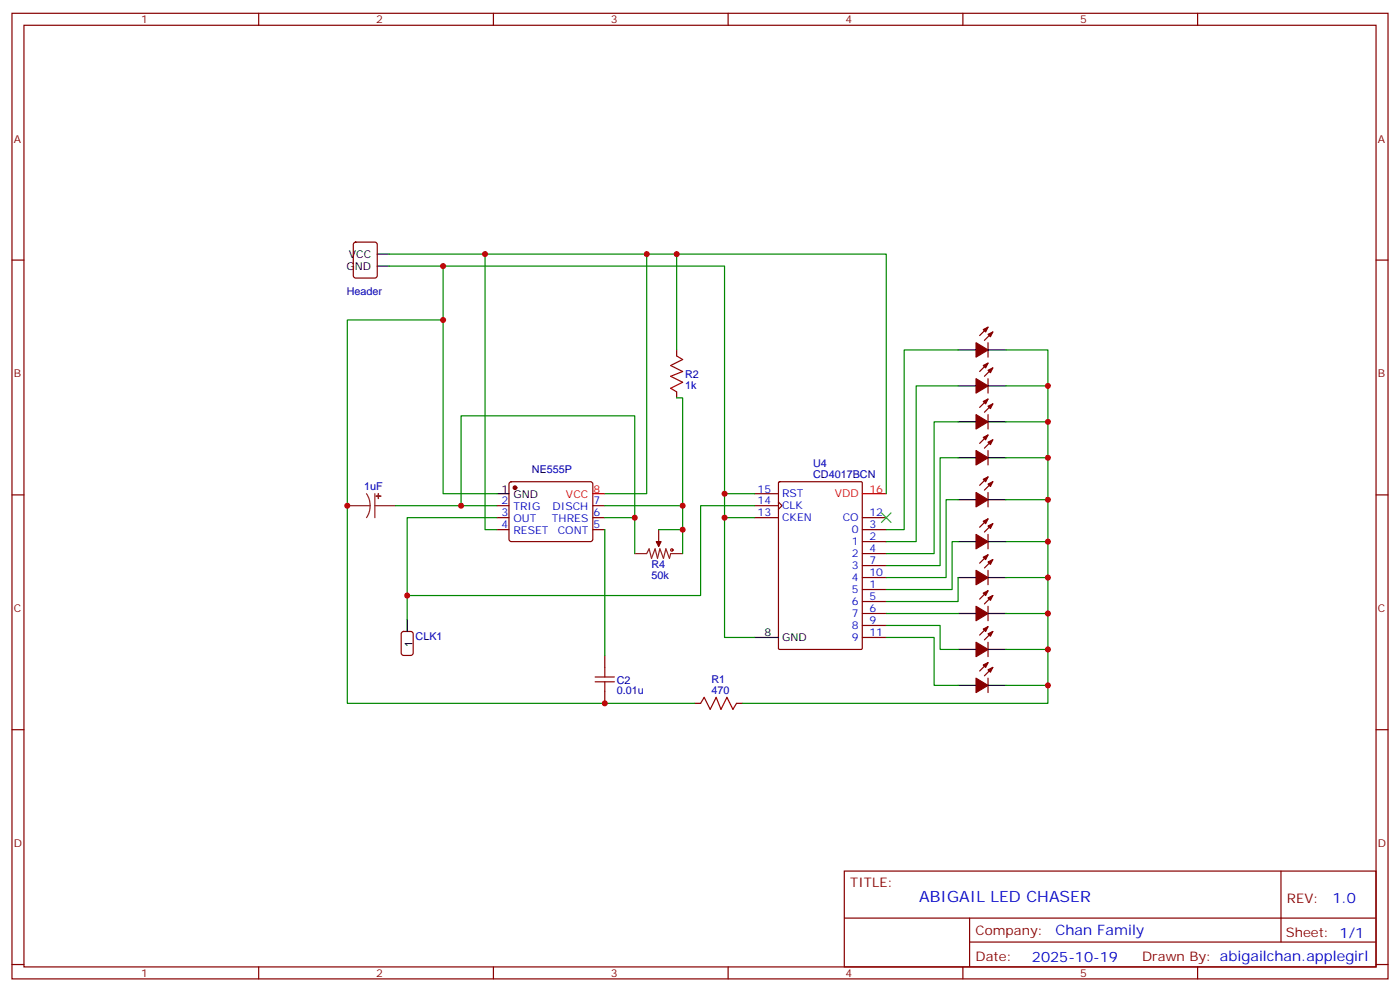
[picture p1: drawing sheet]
<svg xmlns="http://www.w3.org/2000/svg" width="412mm" height="292mm" viewBox="0 0 412 292" stroke-linecap="round" stroke-linejoin="round" font-family="sans-serif">
<g fill="none" stroke="#870000" stroke-width=".35">
<path d="M3.5 3.9h405.4v284.4h-405.4zM7.1 7.4h398.2v277.3h-398.2zM76.2 3.9v3.5M145.3 3.9v3.5M214.5 3.9v3.5M283.6 3.9v3.5M352.8 3.9v3.5M3.5 76.6h3.6M104.3 71.5l.5-.2h5.6l.7 .4v9.5l-.4 .6-5.9 .1-.7-.5v-9.4zM405.3 76.6h3.6M291 96.3l-2.4 2.5M292.5 97.8l-2.5 2.4"/>
<path d="M199.3 103v1.8M199.3 115.4v1.8M291 100.9v4.3M291 111.5v4.2M291 106.9l-2.4 2.5M291 117.5l-2.4 2.5M292.5 108.3l-2.5 2.5M292.5 118.9l-2.5 2.5M291 122.1v4.2M291 132.7v4.2M291 128.1l-2.4 2.5M292.5 129.5l-2.5 2.5"/>
<path d="M3.5 145.7h3.6M146.4 148.9h3.5M146.4 152.4h3.5M146.4 156h3.5M150.2 142.1l.4-.2h23.3l.5 .2 .2 .5v16.5l-.7 .4-23.5-.1-.5-.6v-16.2zM174.6 148.9h3.6M174.6 152.4h3.6M174.6 156h3.6M194 156v3.5M222.2 148.9h7.1M222.2 152.4h7.1M222.2 145.4h7.1"/>
<path d="M229.3 147.8l1.1 1.1-1.1 1.1M229.4 142l.3-.1h23.9l.4 .1v48.9l-.2 .3h-24.1l-.3-.2zM254 152.4h7.1M254 156h7.1M254 159.5h7.1M291 145v4.3M291 157.4v4.2M291 152.8l-2.4 2.5M291 140.4l-2.4 2.5M292.5 154.2l-2.5 2.5M292.5 141.9l-2.5 2.4M405.3 145.7h3.6"/>
<path d="M254 173.6h7.1M254 163h7.1M254 177.1h7.1M254 166.5h7.1M254 170.1h7.1M291 168v4.2M291 178.5v4.3M291 174l-2.4 2.4M291 163.4l-2.4 2.4M292.5 175.4l-2.5 2.4M292.5 164.8l-2.5 2.5M178.2 193v3.5"/>
<path d="M254 180.7h7.1M254 184.2h7.1M254 187.7h7.1M291 189.1v4.3M291 199.7v4.2M291 195.1l-2.4 2.5M291 184.5l-2.4 2.5M292.5 196.5l-2.5 2.5M292.5 185.9l-2.5 2.5M3.5 214.9h3.6M178.2 203.6v3.5M204.6 207.1h1.8"/>
<path d="M217 207.1h1.7M405.3 214.9h3.6M248.7 256.5h156.6v28.2h-156.6zM377.3 256.5v20.9M248.7 270.4h156.5M285.6 277.4h119.6M285.6 270.4v14.1M3.5 284h3.6M76.2 284.7v3.6M145.3 284.7v3.6M214.5 284.7v3.6M283.6 284.7v3.6"/>
<path d="M352.8 284.7v3.6M405.3 284h3.6"/>
</g>
<g fill="#870000" stroke="#870000" stroke-width=".35">
<path d="M289.6 195.8l1.4-.7-.7 1.4z"/>
<path d="M291 197.2l1.5-.7-.8 1.4z"/>
<path d="M287.5 199.7l3.5 2.1-3.5 2.1z"/>
<path d="M193.3 159.5h1.4l-.7 1.4z"/>
<path d="M289.6 97l1.4-.7-.7 1.5z"/>
<path d="M291 98.5l1.5-.7-.8 1.4z"/>
<path d="M287.5 100.9l3.5 2.1-3.5 2.2z"/>
<path d="M289.6 107.6l1.4-.7-.7 1.4z"/>
<path d="M291 109l1.5-.7-.8 1.4z"/>
<path d="M287.5 111.5l3.5 2.1-3.5 2.1z"/>
<path d="M289.6 118.2l1.4-.7-.7 1.4z"/>
<path d="M291 119.6l1.5-.7-.8 1.4z"/>
<path d="M287.5 122.1l3.5 2.1-3.5 2.1z"/>
<path d="M289.6 128.8l1.4-.7-.7 1.4z"/>
<path d="M291 130.2l1.5-.7-.8 1.4z"/>
<path d="M287.5 132.7l3.5 2.1-3.5 2.1z"/>
<path d="M289.6 185.2l1.4-.7-.7 1.4z"/>
<path d="M291 186.7l1.5-.8-.8 1.5z"/>
<path d="M287.5 189.1l3.5 2.1-3.5 2.2z"/>
<path d="M289.6 174.7l1.4-.7-.7 1.4z"/>
<path d="M291 176.1l1.5-.7-.8 1.4z"/>
<path d="M287.5 178.5l3.5 2.2-3.5 2.1z"/>
<path d="M289.6 164.1l1.4-.7-.7 1.4z"/>
<path d="M291 165.5l1.5-.7-.8 1.4z"/>
<path d="M287.5 168l3.5 2.1-3.5 2.1z"/>
<path d="M289.6 153.5l1.4-.7-.7 1.4z"/>
<path d="M291 154.9l1.5-.7-.8 1.4z"/>
<path d="M287.5 157.4l3.5 2.1-3.5 2.1z"/>
<path d="M289.6 141.1l1.4-.7-.7 1.5z"/>
<path d="M291 142.6l1.5-.7-.8 1.4z"/>
<path d="M287.5 145l3.5 2.1-3.5 2.2z"/>
<circle cx="151.7" cy="143.6" r=".53"/>
</g>
<g fill="none" stroke="#000" stroke-width=".35">
<path d="M111.1 78.4h3.6M111.1 74.8h3.6M282.2 103h5.3M282.2 113.6h5.3M291 103h5.3M291 113.6h5.3M282.2 124.2h5.3M282.2 134.8h5.3M291 124.2h5.3M291 134.8h5.3M146.4 145.4h3.5M282.2 159.5h5.3"/>
<path d="M282.2 147.1h5.3M291 159.5h5.3M291 147.1h5.3M282.2 170.1h5.3M291 170.1h5.3M119.9 182.4v3.5M222.2 187.7h7.1M282.2 191.2h5.3M282.2 180.7h5.3M291 191.2h5.3M291 180.7h5.3M282.2 201.8h5.3"/>
<path d="M291 201.8h5.3"/>
</g>
<path d="M174.6 145.4h3.6M254 145.4h7.1" fill="none" stroke="#f00" stroke-width=".35"/>
<path d="M102.3 148.9h6.7M107.9 145.4l.9 1.7 .2 1.8M109 148.9l-.2 1.9-.9 1.6M110.4 148.9h6M110.4 145.4v7M194 159.5v1.4M187 163h3.5l.7-1.4 .7 2.8 1.1-2.8 .7 2.8 .7-2.8 1 2.8 .7-2.8 1.1 2.8 .4-1.4h3.5" fill="none" stroke="#8c2424" stroke-width=".35"/>
<g fill="#8c2424" stroke="#8c2424" stroke-width=".35">
<path d="M111.4 145.4l.1 1.4z"/>
<path d="M110.8 146.1h1.4z"/>
</g>
<g fill="none" stroke="#a10000" stroke-width=".35">
<path d="M199.3 104.8l1.8 1.1-3.5 1.7 3.5 1.8-3.5 1.4 3.5 1.8-3.5 1.7 1.7 1.1M175.3 199.4h5.7M178.2 196.5v2.9M175.3 200.8h5.7M178.2 200.8v2.8M206.4 207.1l1-1.7 1.8 3.5 1.8-3.5 1.4 3.5 1.7-3.5 1.8 3.5 1.1-1.8"/>
<circle cx="197.9" cy="162" r=".35"/>
</g>
<path d="M118.4 186.2l.5-.3h2.1l.7 .5v5.9l-.5 .6-2.3 .1-.7-.5v-5.8z" fill="none" stroke="#900" stroke-width=".35"/>
<path d="M259.6 151l2.9 2.8M262.5 151l-2.9 2.8" fill="none" stroke="#3c3" stroke-width=".35"/>
<g fill="none" stroke="#008700" stroke-width=".35">
<path d="M114.7 74.8h146.4v70.6M114.7 78.4h98.7v109.3h8.8M130.5 78.4v67h15.9M142.9 74.8v81.2h3.5M190.5 74.8v70.6h-12.3M199.3 74.8v28.2M130.5 94.2h-28.2v112.9h102.3M199.3 117.2h1.8v45.8M282.2 103h-15.9v53h-5.2M282.2 113.6h-12.3v45.9h-8.8M296.3 103h12.4v98.8h-12.4M296.3 113.6h12.4"/>
<path d="M282.2 124.2h-7v38.8h-14.1M282.2 134.8h-5.3v31.7h-15.8M296.3 134.8h12.4M296.3 124.2h12.4M116.4 148.9h30M135.8 148.9v-26.5h51.2v40.6M146.4 152.4h-26.5v30M178.2 152.4h8.8M178.2 156v37M178.2 148.9h22.9M194 156h7.1M213.4 145.4h8.8"/>
<path d="M213.4 152.4h8.8M222.2 148.9h-15.8v26.5h-86.5M282.2 147.1h-3.5v23h-17.6M282.2 159.5h-1.7v14.1h-19.4M296.3 159.5h12.4M296.3 147.1h12.4M282.2 170.1v7h-21.1M296.3 170.1h12.4M261.1 184.2h15.8v7h5.3M261.1 187.7h14.1v14.1h7M261.1 180.7h21.1M296.3 180.7h12.4"/>
<path d="M296.3 191.2h12.4M308.7 201.8v5.3h-90"/>
</g>
<g fill="#c00">
<circle cx="308.7" cy="191.2" r=".88"/>
<circle cx="308.7" cy="180.7" r=".88"/>
<circle cx="308.7" cy="170.1" r=".88"/>
<circle cx="308.7" cy="159.5" r=".88"/>
<circle cx="308.7" cy="147.1" r=".88"/>
<circle cx="308.7" cy="134.8" r=".88"/>
<circle cx="308.7" cy="124.2" r=".88"/>
<circle cx="308.7" cy="113.6" r=".88"/>
<circle cx="213.4" cy="145.4" r=".88"/>
<circle cx="213.4" cy="152.4" r=".88"/>
<circle cx="119.9" cy="175.4" r=".88"/>
<circle cx="142.9" cy="74.8" r=".88"/>
<circle cx="130.5" cy="78.4" r=".88"/>
<circle cx="190.5" cy="74.8" r=".88"/>
<circle cx="199.3" cy="74.8" r=".88"/>
<circle cx="201.1" cy="148.9" r=".88"/>
<circle cx="130.5" cy="94.2" r=".88"/>
<circle cx="102.3" cy="148.9" r=".88"/>
<circle cx="135.8" cy="148.9" r=".88"/>
<circle cx="187" cy="152.4" r=".88"/>
<circle cx="178.2" cy="207.1" r=".88"/>
<circle cx="308.7" cy="201.8" r=".88"/>
<circle cx="201.1" cy="156" r=".88"/>
</g>
<text font-size="4.6" fill="#00f" x="270.8" y="265.5">ABIGAIL LED CHASER</text>
<g font-size="4.2" fill="#00f">
<text x="392.5" y="265.8">1.0</text>
<text x="310.9" y="275.3">Chan Family</text>
<text x="304" y="283.1">2025-10-19</text>
</g>
<g font-size="3.9" fill="#800">
<text x="250.5" y="261.1">TITLE:</text>
<text x="379.1" y="265.8">REV:</text>
<text x="287.4" y="275.3">Company:</text>
<text x="378.7" y="275.9">Sheet: 1/1</text>
<text x="287.4" y="283">Date:</text>
<text x="336.4" y="283.1">Drawn By: abigailchan.applegirl</text>
</g>
<g font-size="3.2" fill="#800">
<text x="41.6" y="6.9">1</text>
<text x="110.8" y="6.9">2</text>
<text x="179.9" y="6.9">3</text>
<text x="249.1" y="6.9">4</text>
<text x="318.2" y="6.9">5</text>
<text x="4.1" y="42">A</text>
<text x="405.9" y="42">A</text>
<text x="4.1" y="111.2">B</text>
<text x="405.9" y="111.2">B</text>
<text x="4.1" y="180.3">C</text>
<text x="405.9" y="180.3">C</text>
<text x="4.1" y="249.4">D</text>
<text x="405.9" y="249.4">D</text>
<text x="41.6" y="287.7">1</text>
<text x="110.8" y="287.7">2</text>
<text x="179.9" y="287.7">3</text>
<text x="249.1" y="287.7">4</text>
<text x="318.2" y="287.7">5</text>
</g>
<g font-size="3.2">
<text x="102.8" y="75.9">VCC</text>
<text x="102.1" y="79.4">GND</text>
<text x="147.7" y="145">1</text>
<text x="151.2" y="146.8">GND</text>
<text x="121.5" y="190.5" transform="rotate(-90 121.5 190.5)">1</text>
<text x="225.2" y="187.4">8</text>
<text x="230.4" y="188.8">GND</text>
</g>
<g font-size="3.2" fill="#000080">
<text x="102.2" y="86.7">Header</text>
<text x="201.8" y="111.4">R2</text>
<text x="201.8" y="114.4">1k</text>
<text x="239.5" y="137.5">U4</text>
<text x="156.7" y="139.4">NE555P</text>
<text x="239.5" y="140.7">CD4017BCN</text>
<text x="107.3" y="144.3">1uF</text>
<text x="191.9" y="167.3">R4</text>
<text x="191.9" y="170.4">50k</text>
<text x="122.4" y="188.5">CLK1</text>
<text x="181.7" y="201.3">C2</text>
<text x="209.6" y="201.3">R1</text>
<text x="181.7" y="204.4">0.01u</text>
<text x="209.6" y="204.3">470</text>
</g>
<g font-size="3.2" fill="#00f">
<text x="147.7" y="148.6">2</text>
<text x="174.8" y="148.6">7</text>
<text x="223.2" y="145">15</text>
<text x="223.2" y="148.6">14</text>
<text x="230.4" y="146.4">RST</text>
<text x="230.4" y="150">CLK</text>
<text x="147.7" y="152.1">3</text>
<text x="147.7" y="155.6">4</text>
<text x="151.2" y="150.3">TRIG</text>
<text x="151.2" y="153.8">OUT</text>
<text x="162.6" y="153.8">THRES</text>
<text x="162.8" y="150.3">DISCH</text>
<text x="174.8" y="155.6">5</text>
<text x="174.8" y="152.1">6</text>
<text x="223.2" y="152.1">13</text>
<text x="230.4" y="153.5">CKEN</text>
<text x="248.2" y="153.5">CO</text>
<text x="256.1" y="155.6">3</text>
<text x="256.1" y="152.1">12</text>
<text x="151.2" y="157.4">RESET</text>
<text x="164.3" y="157.4">CONT</text>
<text x="250.9" y="160.5">1</text>
<text x="250.9" y="157">0</text>
<text x="256.1" y="159.1">2</text>
<text x="250.9" y="164.1">2</text>
<text x="250.9" y="167.6">3</text>
<text x="256.1" y="162.7">4</text>
<text x="256.1" y="166.2">7</text>
<text x="250.9" y="171.1">4</text>
<text x="256.1" y="173.2">1</text>
<text x="256.1" y="169.7">10</text>
<text x="250.9" y="174.7">5</text>
<text x="250.9" y="178.2">6</text>
<text x="256.1" y="176.8">5</text>
<text x="250.9" y="181.7">7</text>
<text x="250.9" y="185.2">8</text>
<text x="256.1" y="180.3">6</text>
<text x="256.1" y="183.8">9</text>
<text x="250.9" y="188.8">9</text>
<text x="256.1" y="187.4">11</text>
</g>
<g font-size="3.2" fill="#f00">
<text x="166.7" y="146.8">VCC</text>
<text x="174.8" y="145">8</text>
<text x="245.9" y="146.4">VDD</text>
<text x="256.1" y="145">16</text>
</g>
</svg>
